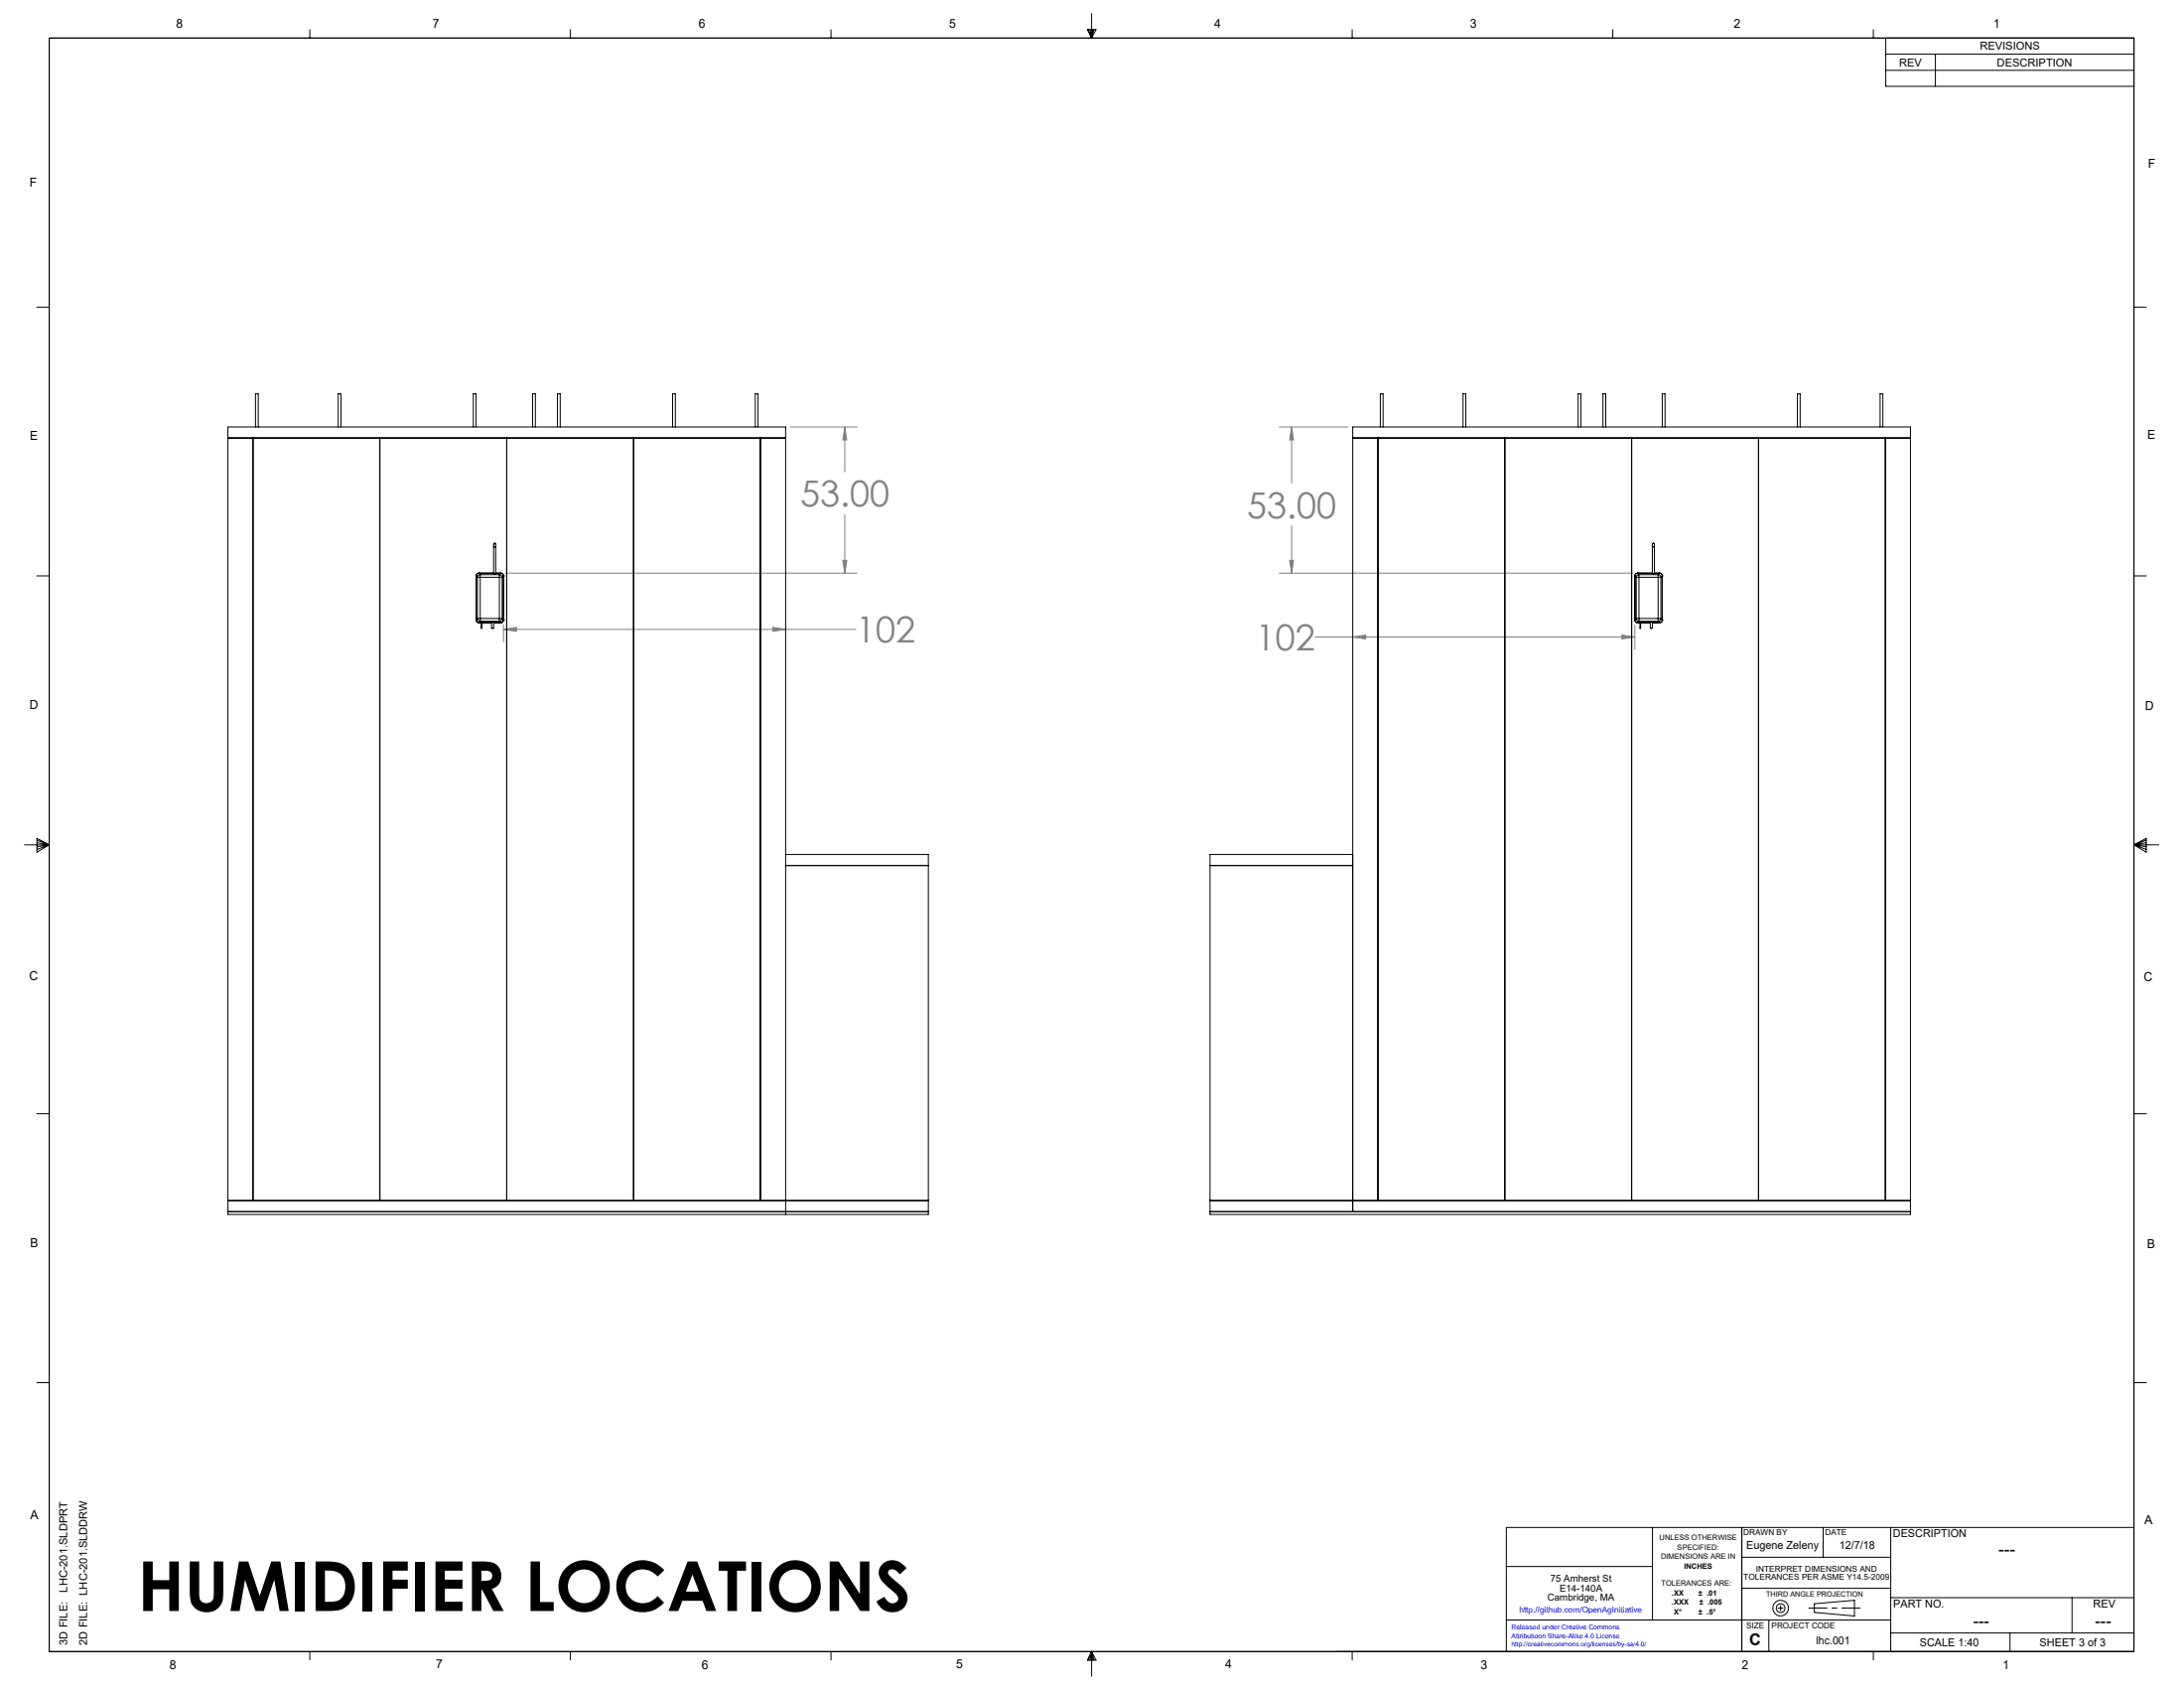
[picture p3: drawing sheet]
<svg xmlns="http://www.w3.org/2000/svg" width="559mm" height="432mm" viewBox="0 0 559 432" stroke-linecap="round" stroke-linejoin="round" font-family="sans-serif">
<g fill="none" stroke="#808080" stroke-width=".25">
<path d="M202.3 109.2h17M216.1 109.2v11.5M216.1 109.2l.6 3.3h-1zM327.3 109.2h17.5M330.5 109.2v14.4M330.5 109.2l.5 3.3h-1zM216.1 131.7v14.9M330.5 134.5v12.1M128.8 159.8v4.4M129.4 146.6h89.9M215.7 143.3h1l-.6 3.3zM327.3 146.6h90.4"/>
<path d="M330 143.3h1l-.5 3.3zM418.3 159.8v6.3M128.8 161h90.2M128.8 161l3.4-.5v1zM197.7 160.5l3.3 .5-3.3 .5zM336.4 162.9h81.9M346.1 162.9l3.3-.4v.9zM415 162.5l3.3 .4-3.3 .5z"/>
</g>
<g fill="none" stroke="#000" stroke-width=".25">
<path d="M12.6 9.7h533.4v412.8h-533.4zM79.3 7.6v2.1M145.9 7.6v2.1M212.6 7.6v2.1M278.2 7.6h2.2l-1.1 2.1zM278.4 7.6l.9 2.1M278.9 7.6l.4 2.1M279.3 3.5v6.2M279.6 7.6l-.3 2.1M279.9 7.6l-.6 2.1M346 7.6v2.1M412.6 7.6v2.1"/>
<path d="M479.3 7.6v2.1M482.5 9.7v12.4h63.5M482.5 18h63.5M482.5 13.9h63.5M495.2 13.9v8.2M9.4 78.6h3.2M546 78.6h3.2M9.4 147.3h3.2M546 147.3h3.2M6.2 216.1h6.4M9.5 214.5l3.1 1.6-3.1 1.9zM9.5 214.9l3.1 1.2"/>
<path d="M9.5 215.5l3.1 .6M12.6 216.1l-3.1 1.2M12.6 216.1l-3.1 .5M546 216.1h6.3M546 216.1l3.1 .5M546 216.1l3.1 1.2M546 216.1l3.1-1.6v3.5zM549.1 215.5l-3.1 .6M549.1 214.9l-3.1 1.2M9.4 284.9h3.2M546 284.9h3.2M9.4 353.7h3.2"/>
<path d="M546 353.7h3.2M422.8 390.7v23.7M445.7 390.7v31.8M445.7 398.4h38.1M466.5 390.7v7.7M483.8 390.7v31.8M546 390.7h-160.6v31.8M385.4 400.7h37.4M385.4 414.4h98.4M445.7 406.3h38.1M452.6 414.4v8.1M454.9 411.4h1.3"/>
<path d="M455.6 410.7v1.3M464.2 410.2l10.3-.8v4l-10.3-.9zM483.8 408.7h62.2M483.8 417.7h62.2M514.3 417.7v4.8M530.2 408.7v9M79.3 422.5v2.1M145.9 422.5v2.1M212.6 422.5v2.1M279.3 422.5v6.3M279.3 422.5l1.1 2.2h-2.2zM279.3 422.5l.6 2.2"/>
<path d="M279.3 422.5l-.9 2.2M279.3 422.5l-.4 2.2M279.3 422.5l.3 2.2M346 422.5v2.1M479.3 422.5v2.1"/>
<circle cx="455.6" cy="411.4" r="1.13"/>
<circle cx="455.6" cy="411.4" r="2.01"/>
</g>
<path d="M462.8 411.3h13.1" fill="none" stroke="#000" stroke-width=".25" stroke-dasharray="15.2 1.3 1.3 1.3" stroke-dashoffset="10.6"/>
<path d="M215.7 143.3h1l-.6 3.3zM216.1 109.2l.6 3.3h-1zM128.8 161l3.4-.5v1zM197.7 160.5l3.3 .5-3.3 .5zM415 162.5l3.3 .4-3.3 .5zM346.1 162.9l3.3-.4v.9zM330.5 109.2l.5 3.3h-1zM330 143.3h1l-.5 3.3z" fill="#808080"/>
<g fill="none" stroke="#000" stroke-width=".25">
<path d="M58.3 112h142.7M64.7 112v195.1M65.4 109.2v-8.4h.7v8.4M86.5 109.2v-8.4h.7v8.4M97.2 112v195.1M121.1 109.2v-8.4h.7v8.4M129.6 112v195.1M136.3 109.2v-8.4h.7v8.4M142.6 109.2v-8.4h.7v8.4M162.1 112v195.1M172.1 109.2v-8.4h.7v8.4M193.3 109.2v-8.4h.7v8.4"/>
<path d="M194.6 112v195.1M346.1 112h142.7M352.6 112v195.1M353.2 109.2v-8.4h.7v8.4M374.3 109.2v-8.4h.7v8.4M385 112v195.1M403.8 109.2v-8.4h.7v8.4M410.1 109.2v-8.4h.7v8.4M417.5 112v195.1M425.3 109.2v-8.4h.7v8.4M449.9 112v195.1M459.9 109.2v-8.4h.7v8.4"/>
<path d="M481 109.2v-8.4h.8v8.4M482.4 112v195.1M126.3 139.9v-.3a.34 .34 0 0 1 0-.5 .34 .34 0 0 1 .5 .1v.7M126.3 139.9v6.9h.5v-6.9M126.3 139.9h.5M422.8 139.9v-.3a.34 .34 0 0 1 0-.5 .34 .34 0 0 1 .5 .1v.7M422.8 139.9v6.9h.5v-6.9M422.8 139.9h.5M121.8 158.6l.3 .6 .4 .1M121.8 158.6l.1 .4 .6 .3M121.8 147.3h.1M121.8 158.6h.1"/>
<path d="M121.8 147.3v11.3M121.8 147.3l.4 .4M122.2 147.7h.7M122.2 158.2h.7M122.2 158.2l.3 .6 .4 .1M122.2 147.7v10.5M122.2 158.2l-.4 .4M122.5 146.6l-.6 .3-.1 .4M122.5 146.6h.1M122.5 159.3h.1M122.5 146.6h3.8M122.5 159.3h.6"/>
<path d="M122.5 146.6l.4 .4M122.9 147v.7M122.9 147l-.6 .2-.1 .5M122.9 158.2v.7M122.9 147.7h4.9M122.9 147h4.9M122.9 147.7v10.5M122.9 158.9h4.9M122.9 158.2h4.9M122.9 158.9l-.4 .4M123.1 159.1h.2v1.6h-.2zM123.3 159.3h2.5"/>
<path d="M125.8 159.1h.5v1.6h-.5zM126.3 159.3h1.8M126.8 146.6h1.3M127.8 147v.7M127.8 147l.5 .2 .2 .5M127.8 147.7h.7M127.8 158.2h.7M127.8 158.2v.7M127.8 147.7v10.5M127.8 158.9l.3 .4M128.1 146.6l.6 .3 .1 .4M128.1 146.6h.1"/>
<path d="M128.1 159.3h.1M128.1 146.6l-.3 .4M128.5 158.2l-.3 .6-.4 .1M128.5 147.7v10.5M128.5 158.2l.3 .4M128.8 158.6l-.1 .5-.6 .2M128.8 147.3h.1M128.8 158.6h.1M128.8 147.3v11.3M128.8 147.3l-.3 .4M418.3 158.6l.2 .5 .5 .2M418.3 158.6h.1"/>
<path d="M418.3 147.3h.1M418.3 147.3v11.3M418.3 147.3l.3 .4M418.6 158.2h.7M418.6 147.7h.7M418.6 158.2l.4 .6 .3 .1M418.6 147.7v10.5M418.6 158.2l-.3 .4M419 146.6l-.5 .3-.2 .4M419 159.3h.1M419 146.6h.1M419 146.6h3.8"/>
<path d="M419 159.3h.6M419 146.6l.3 .4M419.3 158.2v.7M419.3 147v.7M419.3 147l-.5 .2-.2 .5M419.3 147.7h5M419.3 147h5M419.3 158.9h5M419.3 158.2h5M419.3 147.7v10.5M419.3 158.9l-.3 .4M419.6 159.1h.2v1.6h-.2z"/>
<path d="M419.8 159.3h2.4M422.2 159.1h.6v1.6h-.6zM422.8 159.3h1.8M423.3 146.6h1.3M424.3 158.2v.7M424.3 158.2h.7M424.3 147.7h.7M424.3 147v.7M424.3 147l.5 .2 .2 .5M424.3 147.7v10.5M424.3 158.9l.3 .4M424.6 146.6l.4 .2 .3 .5"/>
<path d="M424.6 159.3h.1M424.6 146.6h.1M424.6 146.6l-.3 .4M425 158.2l-.4 .6-.3 .1M425 147.7v10.5M425 158.2l.3 .4M425.3 158.6l-.3 .6-.4 .1M425.3 158.6h.1M425.3 147.3h.1M425.3 147.3v11.3M425.3 147.3l-.3 .4M201 218.6h36.5v92.1h-179.2v-201.5h142.7v201.5"/>
<path d="M346.1 218.6h-36.5v92.1h179.2v-201.5h-142.7v200.8M201 221.4h36.5M309.6 221.4h36.5M58.3 307.1h179.2M58.3 310h179.2M309.6 307.1h179.2M309.6 310h179.2"/>
</g>
<text font-size="17.6" x="35.2" y="412.1">HUMIDIFIER LOCATIONS</text>
<g font-size="9.2" fill="#808080">
<text x="204.7" y="129.7">53.00</text>
<text x="319.1" y="132.5">53.00</text>
<text x="219" y="164.4">102</text>
<text x="321.2" y="166.4">102</text>
</g>
<text font-size="4.4" x="511.3" y="397.9">---</text>
<g font-size="4.2">
<text x="504.9" y="415.9">---</text>
<text x="536.1" y="415.9">---</text>
<text x="447.6" y="420.8">C</text>
</g>
<g font-size="3.2">
<text x="45" y="7.2">8</text>
<text x="110.7" y="7.2">7</text>
<text x="178.8" y="7.2">6</text>
<text x="242.9" y="7.2">5</text>
<text x="310.7" y="7.1">4</text>
<text x="376.1" y="7.2">3</text>
<text x="443.6" y="7.2">2</text>
<text x="510" y="7.1">1</text>
<text x="7.6" y="47.7">F</text>
<text x="549.6" y="42.9">F</text>
<text x="7.7" y="112.6">E</text>
<text x="549.4" y="112.3">E</text>
<text x="7.6" y="181.3">D</text>
<text x="548.9" y="181.5">D</text>
<text x="7.5" y="250.8">C</text>
<text x="548.5" y="251">C</text>
<text x="7.8" y="319.1">B</text>
<text x="549.3" y="319.3">B</text>
<text x="7.8" y="388.7">A</text>
<text x="548.7" y="389.8">A</text>
<text x="43.4" y="426.8">8</text>
<text x="111.6" y="426.8">7</text>
<text x="179.5" y="426.8">6</text>
<text x="244.6" y="426.8">5</text>
<text x="313.5" y="426.8">4</text>
<text x="378.8" y="426.9">3</text>
<text x="445.7" y="426.9">2</text>
<text x="512.5" y="426.9">1</text>
</g>
<g font-size="2.8">
<text x="486" y="16.9">REV</text>
<text x="506.6" y="12.8">REVISIONS</text>
<text x="511" y="16.9">DESCRIPTION</text>
<text x="484.4" y="393.3">DESCRIPTION</text>
<text x="446.8" y="396.3">Eugene Zeleny</text>
<text x="470.7" y="396.3">12/7/18</text>
<text x="17.2" y="407.3" transform="rotate(-90 17.2 407.3)">LHC-201.SLDPRT</text>
<text x="484.4" y="411.2">PART NO.</text>
<text x="535.6" y="411.2">REV</text>
<text x="17.2" y="420.8" transform="rotate(-90 17.2 420.8)">3D FILE:</text>
<text x="22.3" y="420.8" transform="rotate(-90 22.3 420.8)">2D FILE: LHC-201.SLDDRW</text>
<text x="464.7" y="420.6">lhc.001</text>
<text x="491.2" y="421.1">SCALE 1:40</text>
<text x="521.9" y="421.2">SHEET 3 of 3</text>
</g>
<g font-size="2.5">
<text x="396.7" y="404.6">75 Amherst St</text>
<text x="399" y="407">E14-140A</text>
<text x="395.9" y="409.5">Cambridge, MA</text>
</g>
<g font-size="2.1">
<text x="446.1" y="392.7">DRAWN BY</text>
<text x="467" y="392.8">DATE</text>
<text x="446.1" y="404.1">TOLERANCES PER ASME Y14.5-2009</text>
<text x="449.3" y="402">INTERPRET DIMENSIONS AND</text>
<text x="446.8" y="416.5">SIZE</text>
<text x="453.3" y="416.5">PROJECT CODE</text>
</g>
<text font-size="2.1" fill="#00f" x="388.7" y="412.6">http://github.com/OpenAgInitiative</text>
<g font-size="1.9">
<text x="424.6" y="394">UNLESS OTHERWISE</text>
<text x="425" y="398.8">DIMENSIONS ARE IN</text>
<text x="429.2" y="396.4">SPECIFIED:</text>
<text x="430.9" y="401.2">INCHES</text>
<text x="425.1" y="405.8">TOLERANCES ARE:</text>
<text x="427.7" y="408.2">.XX</text>
<text x="427.7" y="410.5">.XXX</text>
<text x="428.3" y="412.9">X°</text>
<text x="434.6" y="408.2">± .01</text>
<text x="434.6" y="412.9">± .5°</text>
<text x="434.8" y="410.5">± .005</text>
<text x="451.9" y="408.3">THIRD ANGLE PROJECTION</text>
</g>
<g font-size="1.7" fill="#00f">
<text x="386.7" y="416.7">Released under Creative Commons</text>
<text x="386.7" y="419">Attributioon Share-Alike 4.0 License</text>
<text x="386.7" y="421.2">http://creativecommons.org/licenses/by-sa/4.0/</text>
</g>
</svg>
